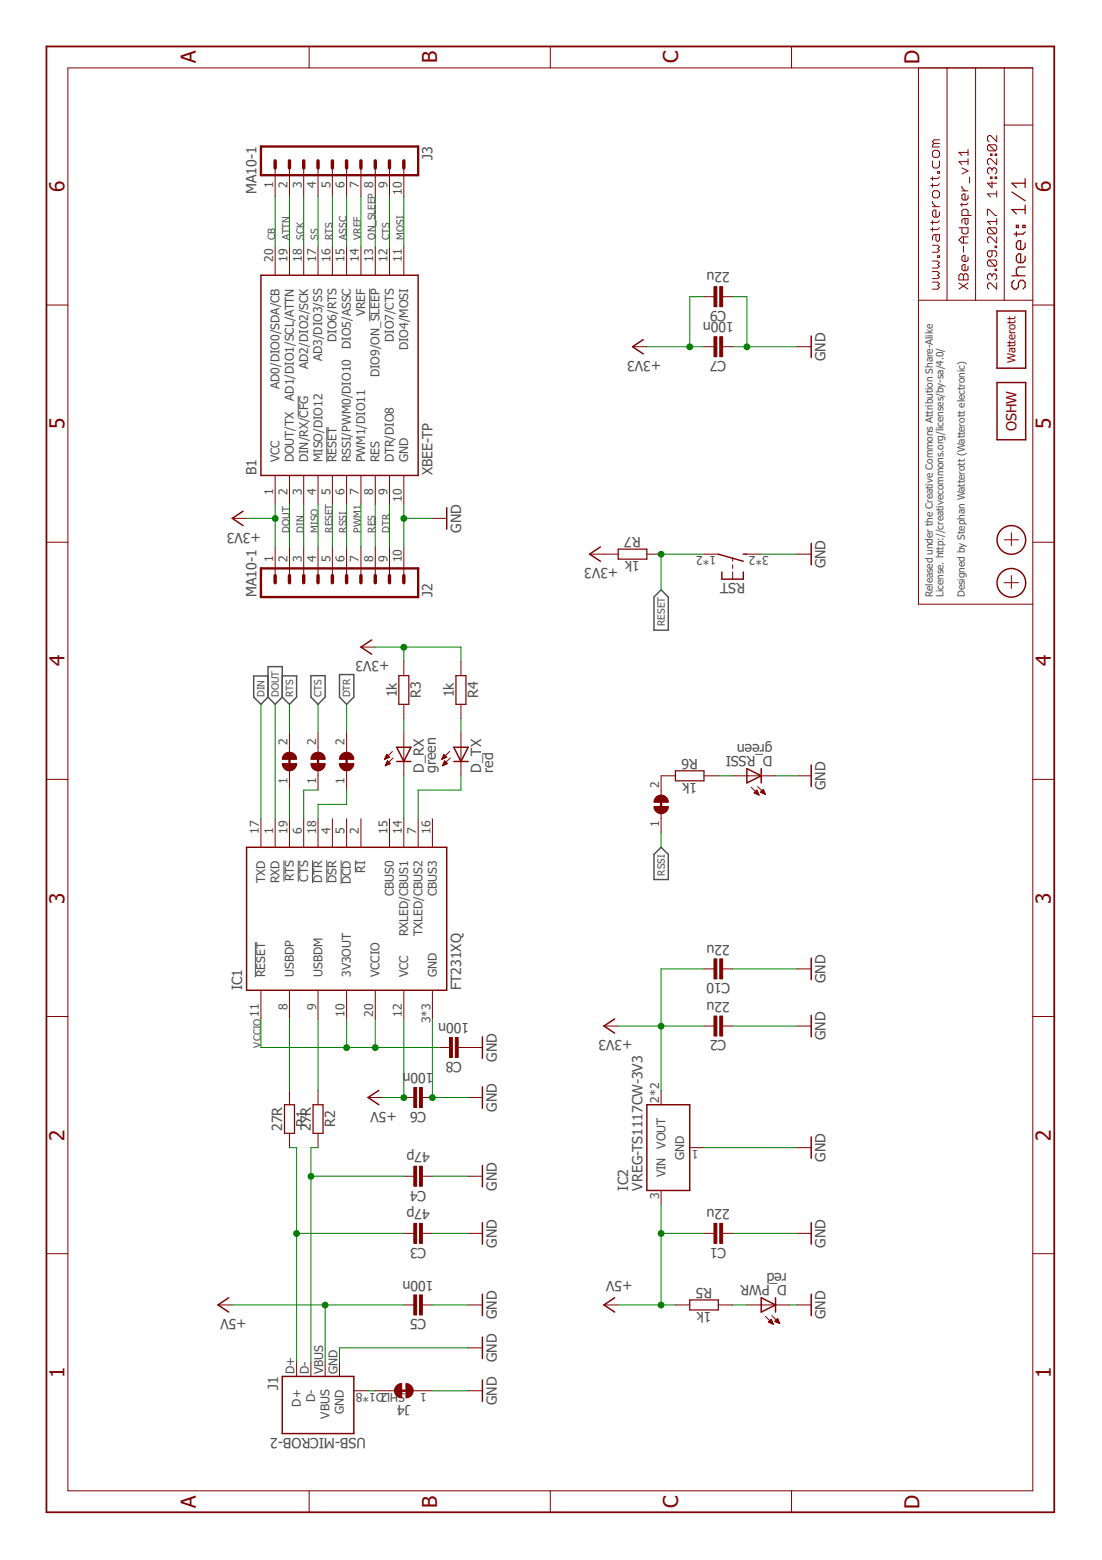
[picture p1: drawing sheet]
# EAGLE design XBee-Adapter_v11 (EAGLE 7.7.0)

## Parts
B1  XBEE-TP  [XBEE_TP]
C1  22u  CAPACITOR-0805  [C0805]
C2  22u  CAPACITOR-0805  [C0805]
C3  47p  CAPACITOR-0402  [C0402]
C4  47p  CAPACITOR-0402  [C0402]
C5  100n  CAPACITOR-0402  [C0402]
C6  100n  CAPACITOR-0402  [C0402]
C7  100n  CAPACITOR-0402  [C0402]
C8  100n  CAPACITOR-0402  [C0402]
C9  22u  CAPACITOR-0805  [C0805]
C10  22u  CAPACITOR-0805  [C0805]
CTS  JUMPER2-0603  [JUMPER2-0603]
D_PWR  red  LED-0603  [C0603]
D_RSSI  green  LED-0603  [C0603]
D_RX  green  LED-0603  [C0603]
D_TX  red  LED-0603  [C0603]
DTR  JUMPER2-0603  [JUMPER2-0603]
IC1  FT231XQ  [QFN20-PAD]
IC2  VREG-TS1117CW-3V3  [SOT223]
J1  USB-MICROB-2  [USB-MICROB-10118194]
J2  MA10-1  [MA10-1]
J3  MA10-1  [MA10-1]
J4  JUMPER2-0603  [JUMPER2-0603]
LOGO1  OSHW_LOGOX0150  [OSHW_6X150]
LOGO2  LOGO-S_PLACE_M  [SPARK_TPLACE_M]
R1  27R  RESISTOR-0603  [C0603]
R2  27R  RESISTOR-0603  [C0603]
R3  1k  RESISTOR-0402  [C0402]
R4  1k  RESISTOR-0402  [C0402]
R5  1k  RESISTOR-0402  [C0402]
R6  1k  RESISTOR-0402  [C0402]
R7  1k  RESISTOR-0402  [C0402]
RSSI  JUMPER2-0603  [JUMPER2-0603]
RST  SW-TACTILE-PTS840P  [PTS840P]
RTS  JUMPER2-0603  [JUMPER2-0603]
X1  PASSER-07  [PASSER_07MM]
X2  PASSER-07  [PASSER_07MM]

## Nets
+3V3: B1.1(VCC) C2.2 C7.2 C9.2 C10.2 IC2.2(VOUT) IC2.4(VOUT) J2.1 R3.1 R4.1 R7.1
+5V: C1.2 C5.2 C6.2 IC1.12(VCC) IC2.3(VIN) J1.VBUS R5.1
ASSC: B1.15(DIO5/ASSC) J3.6
ATTN: B1.19(AD1/DIO1/SCL/ATTN) J3.2
CB: B1.20(AD0/DIO0/SDA/CB) J3.1
CTS: B1.12(DIO7/CTS) CTS.2 J3.9
D_N: C4.2 J1.D- R2.2
D_P: C3.2 J1.D+ R1.2
DIN: B1.3(DIN/RX/!CFG!) IC1.17(TXD) J2.3
DOUT: B1.2(DOUT/TX) IC1.1(RXD) J2.2
DTR: B1.9(DTR/DIO8) DTR.2 J2.9
GND: B1.10(GND) C1.1 C2.1 C3.1 C4.1 C5.1 C6.1 C7.1 C8.1 C9.1 C10.1 D_PWR.C D_RSSI.C IC1.3(GND) IC1.13(GND) IC1.TP(GND) IC2.1(GND) J1.GND J2.10 J4.1 RST.3(S1) RST.4(S1)
MISO: B1.4(MISO/DIO12) J2.4
MOSI: B1.11(DIO4/MOSI) J3.10
N$1: D_PWR.A R5.2
N$2: D_RSSI.A R6.2
N$3: R6.1 RSSI.2
N$6: J1.SHLD1(SHIELD) J1.SHLD2(SHIELD) J1.SHLD3(SHIELD) J1.SHLD4(SHIELD) J1.SHLD5(SHIELD) J1.SHLD6(SHIELD) J1.SHLD7(SHIELD) J1.SHLD8(SHIELD) J4.2
N$8: IC1.19(!RTS) RTS.1
N$10: CTS.1 IC1.6(!CTS)
N$11: D_RX.C IC1.14(RXLED/CBUS1)
N$12: D_TX.C IC1.7(TXLED/CBUS2)
N$13: D_RX.A R3.2
N$14: D_TX.A R4.2
N$15: DTR.1 IC1.18(!DTR)
ON_SLEEP: B1.13(DIO9/ON_!SLEEP!) J3.8
PWM1: B1.7(PWM1/DIO11) J2.7
RES: B1.8(RES) J2.8
RESET: B1.5(!RESET!) J2.5 R7.2 RST.1 RST.2(P1)
RSSI: B1.6(RSSI/PWM0/DIO10) J2.6 RSSI.1
RTS: B1.16(DIO6/RTS) J3.5 RTS.2
SCK: B1.18(AD2/DIO2/SCK) J3.3
SS: B1.17(AD3/DIO3/SS) J3.4
USB_N: IC1.9(USBDM) R2.1
USB_P: IC1.8(USBDP) R1.1
VCCIO: C8.2 IC1.10(3V3OUT) IC1.11(!RESET) IC1.20(VCCIO)
VREF: B1.14(VREF) J3.7
Unconnected: IC1.2(!RI) IC1.4(!DSR) IC1.5(!DCD) IC1.15(CBUS0) IC1.16(CBUS3)

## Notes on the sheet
- Released under the Creative Commons Attribution Share-Alike 
  License. http://creativecommons.org/licenses/by-sa/4.0/
  
  Designed by Stephan Watterott (Watterott electronic)
